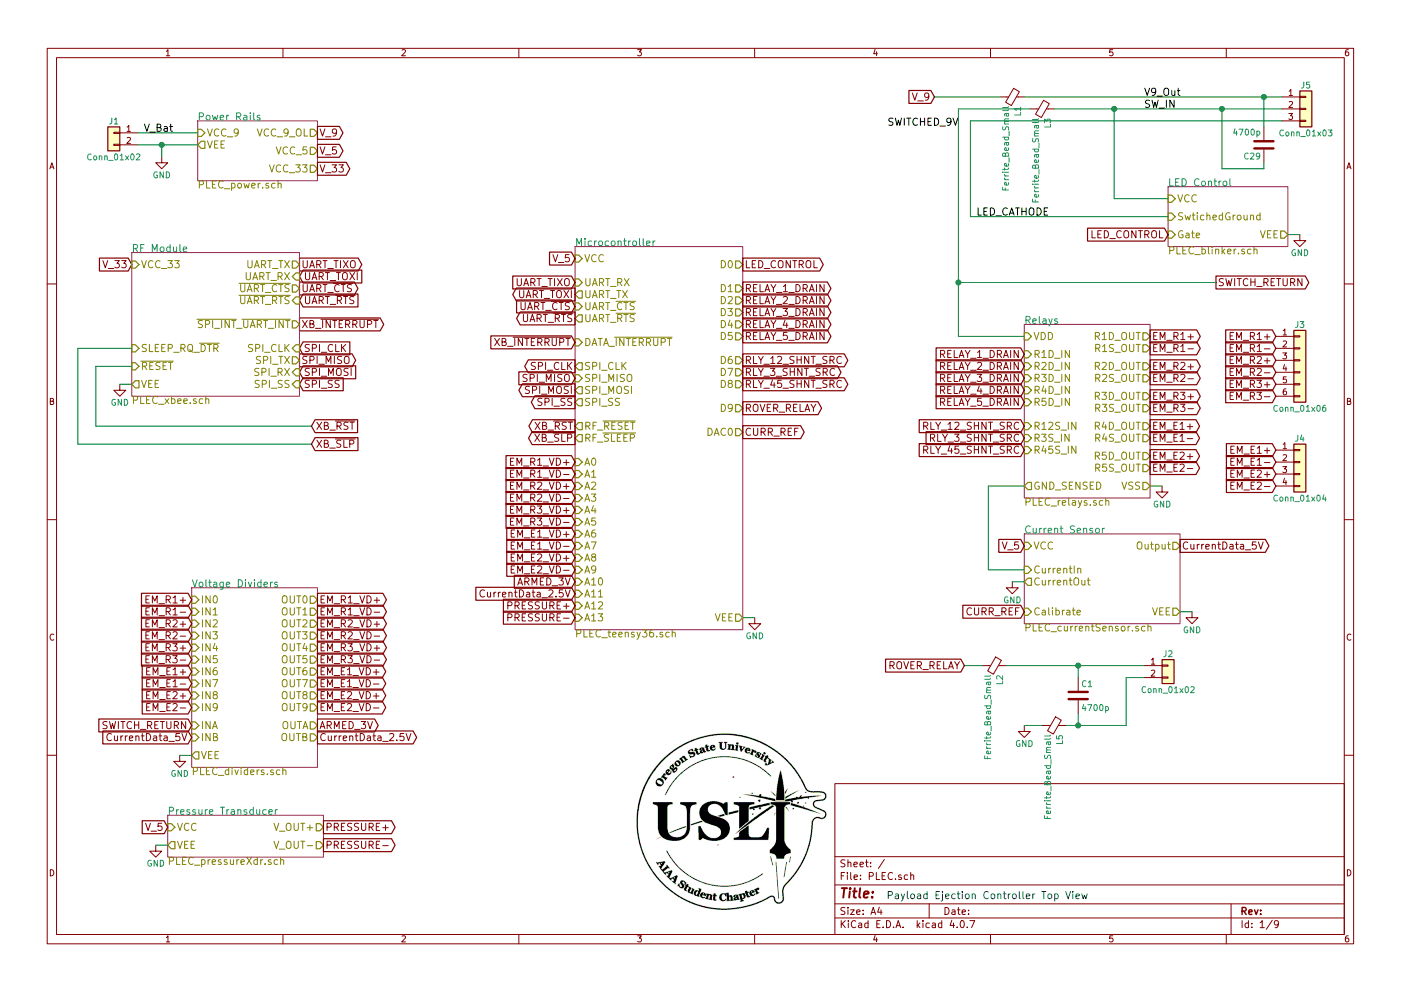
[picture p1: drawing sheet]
EESchema Schematic File Version 2
LIBS:power
LIBS:device
LIBS:switches
LIBS:relays
LIBS:motors
LIBS:transistors
LIBS:conn
LIBS:linear
LIBS:regul
LIBS:74xx
LIBS:cmos4000
LIBS:adc-dac
LIBS:memory
LIBS:xilinx
LIBS:microcontrollers
LIBS:dsp
LIBS:microchip
LIBS:analog_switches
LIBS:motorola
LIBS:texas
LIBS:intel
LIBS:audio
LIBS:interface
LIBS:digital-audio
LIBS:philips
LIBS:display
LIBS:cypress
LIBS:siliconi
LIBS:opto
LIBS:atmel
LIBS:contrib
LIBS:valves
LIBS:teensy
LIBS:XBP9B-DMST-002
LIBS:PLEC
LIBS:cap_470u
LIBS:PLEC-cache
EELAYER 25 0
EELAYER END
$Descr A4 11693 8268
encoding utf-8
Sheet 1 9
Title ""
Date ""
Rev ""
Comp ""
Comment1 ""
Comment2 ""
Comment3 ""
Comment4 ""
$EndDescr
$Sheet
S 1600 4900 1050 1500
U 5A71515B
F0 "Voltage Dividers" 60
F1 "PLEC_dividers.sch" 60
F2 "IN1" I L 1600 5100 60 
F3 "IN2" I L 1600 5200 60 
F4 "IN3" I L 1600 5300 60 
F5 "IN4" I L 1600 5400 60 
F6 "IN5" I L 1600 5500 60 
F7 "IN6" I L 1600 5600 60 
F8 "IN7" I L 1600 5700 60 
F9 "IN8" I L 1600 5800 60 
F10 "IN9" I L 1600 5900 60 
F11 "IN0" I L 1600 5000 60 
F12 "OUT0" O R 2650 5000 60 
F13 "OUT1" O R 2650 5100 60 
F14 "OUT2" O R 2650 5200 60 
F15 "OUT3" O R 2650 5300 60 
F16 "OUT4" O R 2650 5400 60 
F17 "OUT5" O R 2650 5500 60 
F18 "OUT6" O R 2650 5600 60 
F19 "OUT7" O R 2650 5700 60 
F20 "OUT8" O R 2650 5800 60 
F21 "OUT9" O R 2650 5900 60 
F22 "VEE" O L 1600 6300 60 
F23 "INA" I L 1600 6050 60 
F24 "OUTA" O R 2650 6050 60 
F25 "INB" I L 1600 6150 60 
F26 "OUTB" O R 2650 6150 60 
$EndSheet
$Sheet
S 1650 1000 1000 500 
U 5A71AC48
F0 "Power Rails" 60
F1 "PLEC_power.sch" 60
F2 "VCC_9" I L 1650 1100 60 
F3 "VCC_5" O R 2650 1250 60 
F4 "VEE" O L 1650 1200 60 
F5 "VCC_9_OL" O R 2650 1100 60 
F6 "VCC_33" O R 2650 1400 60 
$EndSheet
$Comp
L Conn_01x02 J1
U 1 1
P 950 1100
F 0 "J1" H 950 1200 50  0000 C CNN
F 1 "Conn_01x02" H 950 900 50  0000 C CNN
F 2 "PLEC:THT_TerminalBlock_2.5mm_2pos" H 950 1100 50  0001 C CNN
F 3 "" H 950 1100 50  0001 C CNN
	1    950  1100
	-1   0    0    -1  
$EndComp
$Comp
L Conn_01x03 J5
U 1 1
P 10900 900
F 0 "J5" H 10900 1100 50  0000 C CNN
F 1 "Conn_01x03" H 10900 700 50  0000 C CNN
F 2 "PLEC:THT_TerminalBlock_2.5mm_3pos" H 10900 900 50  0001 C CNN
F 3 "" H 10900 900 50  0001 C CNN
	1    10900 900 
	1    0    0    -1  
$EndComp
$Comp
L Conn_01x04 J4
U 1 1
P 10850 3850
F 0 "J4" H 10850 4050 50  0000 C CNN
F 1 "Conn_01x04" H 10850 3550 50  0000 C CNN
F 2 "PLEC:THT_TerminalBlock_2.5mm_4pos" H 10850 3850 50  0001 C CNN
F 3 "" H 10850 3850 50  0001 C CNN
	1    10850 3850
	1    0    0    -1  
$EndComp
$Comp
L Conn_01x06 J3
U 1 1
P 10850 3000
F 0 "J3" H 10850 3300 50  0000 C CNN
F 1 "Conn_01x06" H 10850 2600 50  0000 C CNN
F 2 "PLEC:THT_TerminalBlock_2.5mm_6pos" H 10850 3000 50  0001 C CNN
F 3 "" H 10850 3000 50  0001 C CNN
	1    10850 3000
	1    0    0    -1  
$EndComp
Text GLabel 2650 1250 2    60   Output ~ 0
V_5
Text GLabel 2650 1400 2    60   Output ~ 0
V_33
Text GLabel 1100 2200 0    60   Input ~ 0
V_33
Text GLabel 2650 1100 2    60   Output ~ 0
V_9
Text GLabel 7800 800  0    60   Input ~ 0
V_9
Text GLabel 10650 2800 0    60   Input ~ 0
EM_R1+
Text GLabel 10650 2900 0    60   Input ~ 0
EM_R1-
Text GLabel 10650 3000 0    60   Input ~ 0
EM_R2+
Text GLabel 10650 3100 0    60   Input ~ 0
EM_R2-
Text GLabel 10650 3200 0    60   Input ~ 0
EM_R3+
Text GLabel 10650 3300 0    60   Input ~ 0
EM_R3-
Text GLabel 10650 3750 0    60   Input ~ 0
EM_E1+
Text GLabel 10650 3850 0    60   Input ~ 0
EM_E1-
Text GLabel 10650 3950 0    60   Input ~ 0
EM_E2+
Text GLabel 10650 4050 0    60   Input ~ 0
EM_E2-
Text GLabel 1600 5000 0    60   Input ~ 0
EM_R1+
Text GLabel 1600 5100 0    60   Input ~ 0
EM_R1-
Text GLabel 1600 5200 0    60   Input ~ 0
EM_R2+
Text GLabel 1600 5300 0    60   Input ~ 0
EM_R2-
Text GLabel 1600 5400 0    60   Input ~ 0
EM_R3+
Text GLabel 1600 5500 0    60   Input ~ 0
EM_R3-
Text GLabel 1600 5600 0    60   Input ~ 0
EM_E1+
Text GLabel 1600 5700 0    60   Input ~ 0
EM_E1-
Text GLabel 1600 5800 0    60   Input ~ 0
EM_E2+
Text GLabel 1600 5900 0    60   Input ~ 0
EM_E2-
Text GLabel 2650 5000 2    60   Output ~ 0
EM_R1_VD+
Text GLabel 2650 5100 2    60   Output ~ 0
EM_R1_VD-
Text GLabel 2650 5200 2    60   Output ~ 0
EM_R2_VD+
Text GLabel 2650 5300 2    60   Output ~ 0
EM_R2_VD-
Text GLabel 2650 5400 2    60   Output ~ 0
EM_R3_VD+
Text GLabel 2650 5500 2    60   Output ~ 0
EM_R3_VD-
Text GLabel 2650 5600 2    60   Output ~ 0
EM_E1_VD+
Text GLabel 2650 5700 2    60   Output ~ 0
EM_E1_VD-
Text GLabel 2650 5800 2    60   Output ~ 0
EM_E2_VD+
Text GLabel 2650 5900 2    60   Output ~ 0
EM_E2_VD-
Text GLabel 2500 2200 2    60   Output ~ 0
UART_TIXO
Text GLabel 2500 2400 2    60   Output ~ 0
UART_~CTS
Text GLabel 2500 2700 2    60   Output ~ 0
XB_~INTERRUPT
Text GLabel 2500 3000 2    60   Output ~ 0
SPI_MISO
Text GLabel 2600 3700 2    60   Input ~ 0
XB_~SLP
Text GLabel 2600 3550 2    60   Input ~ 0
XB_~RST
Text GLabel 2500 3200 2    60   Input ~ 0
SPI_SS
Text GLabel 2500 3100 2    60   Input ~ 0
SPI_MOSI
Text GLabel 2500 2900 2    60   Input ~ 0
SPI_CLK
Text GLabel 2500 2500 2    60   Input ~ 0
UART_~RTS
Text GLabel 2500 2300 2    60   Input ~ 0
UART_TOXI
$Sheet
S 8550 2700 1050 1450
U 5A746317
F0 "Relays" 60
F1 "PLEC_relays.sch" 60
F2 "VDD" I L 8550 2800 60 
F3 "R1D_IN" I L 8550 2950 60 
F4 "R2D_IN" I L 8550 3050 60 
F5 "R3D_IN" I L 8550 3150 60 
F6 "R4D_IN" I L 8550 3250 60 
F7 "R5D_IN" I L 8550 3350 60 
F8 "R12S_IN" I L 8550 3550 60 
F9 "R3S_IN" I L 8550 3650 60 
F10 "R45S_IN" I L 8550 3750 60 
F11 "R1D_OUT" O R 9600 2800 60 
F12 "R1S_OUT" O R 9600 2900 60 
F13 "R2D_OUT" O R 9600 3050 60 
F14 "R2S_OUT" O R 9600 3150 60 
F15 "R3D_OUT" O R 9600 3300 60 
F16 "R3S_OUT" O R 9600 3400 60 
F17 "R4D_OUT" O R 9600 3550 60 
F18 "R4S_OUT" O R 9600 3650 60 
F19 "R5D_OUT" O R 9600 3800 60 
F20 "R5S_OUT" O R 9600 3900 60 
F21 "VSS" O R 9600 4050 60 
F22 "GND_SENSED" O L 8550 4050 60 
$EndSheet
Text GLabel 9600 2800 2    60   Output ~ 0
EM_R1+
Text GLabel 9600 2900 2    60   Output ~ 0
EM_R1-
Text GLabel 9600 3050 2    60   Output ~ 0
EM_R2+
Text GLabel 9600 3150 2    60   Output ~ 0
EM_R2-
Text GLabel 9600 3300 2    60   Output ~ 0
EM_R3+
Text GLabel 9600 3400 2    60   Output ~ 0
EM_R3-
Text GLabel 9600 3550 2    60   Output ~ 0
EM_E1+
Text GLabel 9600 3650 2    60   Output ~ 0
EM_E1-
Text GLabel 9600 3800 2    60   Output ~ 0
EM_E2+
Text GLabel 9600 3900 2    60   Output ~ 0
EM_E2-
$Comp
L GND #PWR01
U 1 1
P 1000 3200
F 0 "#PWR01" H 1000 2950 50  0001 C CNN
F 1 "GND" H 1000 3050 50  0000 C CNN
F 2 "" H 1000 3200 50  0001 C CNN
F 3 "" H 1000 3200 50  0001 C CNN
	1    1000 3200
	1    0    0    -1  
$EndComp
$Comp
L GND #PWR02
U 1 1
P 1500 6300
F 0 "#PWR02" H 1500 6050 50  0001 C CNN
F 1 "GND" H 1500 6150 50  0000 C CNN
F 2 "" H 1500 6300 50  0001 C CNN
F 3 "" H 1500 6300 50  0001 C CNN
	1    1500 6300
	1    0    0    -1  
$EndComp
$Comp
L GND #PWR03
U 1 1
P 1350 1300
F 0 "#PWR03" H 1350 1050 50  0001 C CNN
F 1 "GND" H 1350 1150 50  0000 C CNN
F 2 "" H 1350 1300 50  0001 C CNN
F 3 "" H 1350 1300 50  0001 C CNN
	1    1350 1300
	1    0    0    -1  
$EndComp
$Sheet
S 8550 4450 1300 750 
U 5A75C684
F0 "Current Sensor" 60
F1 "PLEC_currentSensor.sch" 60
F2 "VCC" I L 8550 4550 60 
F3 "Output" O R 9850 4550 60 
F4 "CurrentIn" I L 8550 4750 60 
F5 "VEE" O R 9850 5100 60 
F6 "CurrentOut" O L 8550 4850 60 
F7 "Calibrate" I L 8550 5100 60 
$EndSheet
$Comp
L GND #PWR04
U 1 1
P 9950 5100
F 0 "#PWR04" H 9950 4850 50  0001 C CNN
F 1 "GND" H 9950 4950 50  0000 C CNN
F 2 "" H 9950 5100 50  0001 C CNN
F 3 "" H 9950 5100 50  0001 C CNN
	1    9950 5100
	1    0    0    -1  
$EndComp
Text GLabel 8550 4550 0    60   Input ~ 0
V_5
Text GLabel 9850 4550 2    60   Output ~ 0
CurrentData_5V
Text GLabel 1600 6050 0    60   Input ~ 0
SWITCH_RETURN
Text GLabel 2650 6050 2    60   Output ~ 0
ARMED_3V
Text GLabel 8550 3050 0    60   Input ~ 0
RELAY_2_DRAIN
Text GLabel 8550 2950 0    60   Input ~ 0
RELAY_1_DRAIN
Text GLabel 8550 3150 0    60   Input ~ 0
RELAY_3_DRAIN
Text GLabel 8550 3250 0    60   Input ~ 0
RELAY_4_DRAIN
Text GLabel 8550 3350 0    60   Input ~ 0
RELAY_5_DRAIN
Text GLabel 8550 3550 0    60   Input ~ 0
RLY_12_SHNT_SRC
Text GLabel 8550 3650 0    60   Input ~ 0
RLY_3_SHNT_SRC
Text GLabel 8550 3750 0    60   Input ~ 0
RLY_45_SHNT_SRC
Wire Wire Line
	1150 1200 1650 1200
Wire Wire Line
	1150 1100 1650 1100
Wire Wire Line
	1000 3200 1100 3200
Wire Wire Line
	1500 6300 1600 6300
Connection ~ 1350 1200
Wire Wire Line
	1350 1300 1350 1200
Wire Wire Line
	8550 4050 8250 4050
Wire Wire Line
	9850 5100 9950 5100
Wire Wire Line
	8250 4050 8250 4750
Wire Wire Line
	8250 4750 8550 4750
$Comp
L GND #PWR05
U 1 1
P 8450 4850
F 0 "#PWR05" H 8450 4600 50  0001 C CNN
F 1 "GND" H 8450 4700 50  0000 C CNN
F 2 "" H 8450 4850 50  0001 C CNN
F 3 "" H 8450 4850 50  0001 C CNN
	1    8450 4850
	-1   0    0    -1  
$EndComp
Wire Wire Line
	8550 4850 8450 4850
Text GLabel 1600 6150 0    60   Input ~ 0
CurrentData_5V
Text GLabel 2650 6150 2    60   Output ~ 0
CurrentData_2.5V
Text GLabel 8550 5100 0    60   Input ~ 0
CURR_REF
$Sheet
S 9750 1550 1000 500 
U 5A751D08
F0 "LED Control" 60
F1 "PLEC_blinker.sch" 60
F2 "VEE" O R 10750 1950 60 
F3 "VCC" I L 9750 1650 60 
F4 "Gate" I L 9750 1950 60 
F5 "SwtichedGround" I L 9750 1800 60 
$EndSheet
$Comp
L GND #PWR06
U 1 1
P 10850 1950
F 0 "#PWR06" H 10850 1700 50  0001 C CNN
F 1 "GND" H 10850 1800 50  0000 C CNN
F 2 "" H 10850 1950 50  0001 C CNN
F 3 "" H 10850 1950 50  0001 C CNN
	1    10850 1950
	1    0    0    -1  
$EndComp
Wire Wire Line
	10750 1950 10850 1950
Text GLabel 9750 1950 0    60   Input ~ 0
LED_CONTROL
$Comp
L Conn_01x02 J2
U 1 1
P 9750 5550
F 0 "J2" H 9750 5650 50  0000 C CNN
F 1 "Conn_01x02" H 9750 5350 50  0000 C CNN
F 2 "PLEC:THT_TerminalBlock_2.5mm_2pos" H 9750 5550 50  0001 C CNN
F 3 "" H 9750 5550 50  0001 C CNN
	1    9750 5550
	1    0    0    -1  
$EndComp
$Comp
L GND #PWR07
U 1 1
P 8550 6050
F 0 "#PWR07" H 8550 5800 50  0001 C CNN
F 1 "GND" H 8550 5900 50  0000 C CNN
F 2 "" H 8550 6050 50  0001 C CNN
F 3 "" H 8550 6050 50  0001 C CNN
	1    8550 6050
	-1   0    0    -1  
$EndComp
Text GLabel 8050 5550 0    60   Input ~ 0
ROVER_RELAY
$Sheet
S 1100 2100 1400 1200
U 5A71BFC6
F0 "RF Module" 60
F1 "PLEC_xbee.sch" 60
F2 "VCC_33" I L 1100 2200 60 
F3 "UART_TX" O R 2500 2200 60 
F4 "UART_RX" I R 2500 2300 60 
F5 "SPI_TX" O R 2500 3000 60 
F6 "SPI_RX" I R 2500 3100 60 
F7 "SPI_SS" I R 2500 3200 60 
F8 "SPI_CLK" I R 2500 2900 60 
F9 "VEE" O L 1100 3200 60 
F10 "~RESET" I L 1100 3050 60 
F11 "SLEEP_RQ_~DTR" I L 1100 2900 60 
F12 "~UART_CTS" O R 2500 2400 60 
F13 "~UART_RTS" I R 2500 2500 60 
F14 "~SPI_INT~_~UART_INT" O R 2500 2700 60 
$EndSheet
$Sheet
S 1400 6800 1300 350 
U 5A76BB86
F0 "Pressure Transducer" 60
F1 "PLEC_pressureXdr.sch" 60
F2 "VCC" I L 1400 6900 60 
F3 "VEE" O L 1400 7050 60 
F4 "V_OUT-" O R 2700 7050 60 
F5 "V_OUT+" O R 2700 6900 60 
$EndSheet
Text GLabel 1400 6900 0    60   Input ~ 0
V_5
$Comp
L GND #PWR08
U 1 1
P 1300 7050
F 0 "#PWR08" H 1300 6800 50  0001 C CNN
F 1 "GND" H 1300 6900 50  0000 C CNN
F 2 "" H 1300 7050 50  0001 C CNN
F 3 "" H 1300 7050 50  0001 C CNN
	1    1300 7050
	1    0    0    -1  
$EndComp
Wire Wire Line
	1300 7050 1400 7050
Text GLabel 2700 6900 2    60   Output ~ 0
PRESSURE+
Text GLabel 2700 7050 2    60   Output ~ 0
PRESSURE-
Wire Wire Line
	8000 2800 8550 2800
Wire Wire Line
	8000 900  8000 2800
Text Label 8000 1050 2    60   ~ 0
SWITCHED_9V
Wire Wire Line
	8100 1000 8100 1800
Wire Wire Line
	8100 1800 9750 1800
Text Label 8150 1800 0    60   ~ 0
LED_CATHODE
Text GLabel 10150 2350 2    60   Output ~ 0
SWITCH_RETURN
Wire Wire Line
	10150 2350 8000 2350
Connection ~ 8000 2350
Wire Wire Line
	1100 3050 800  3050
Wire Wire Line
	800  3050 800  3550
Wire Wire Line
	800  3550 2600 3550
Wire Wire Line
	1100 2900 650  2900
Wire Wire Line
	650  2900 650  3700
Wire Wire Line
	650  3700 2600 3700
$Sheet
S 4800 2050 1400 3200
U 5A7803D4
F0 "Microcontroller" 60
F1 "PLEC_teensy36.sch" 60
F2 "UART_RX" I L 4800 2350 60 
F3 "UART_TX" O L 4800 2450 60 
F4 "UART_~CTS" I L 4800 2550 60 
F5 "UART_~RTS" O L 4800 2650 60 
F6 "DATA_~INTERRUPT" I L 4800 2850 60 
F7 "SPI_CLK" O L 4800 3050 60 
F8 "SPI_MISO" I L 4800 3150 60 
F9 "SPI_MOSI" O L 4800 3250 60 
F10 "SPI_SS" O L 4800 3350 60 
F11 "RF_~RESET" O L 4800 3550 60 
F12 "RF_~SLEEP" O L 4800 3650 60 
F13 "A0" I L 4800 3850 60 
F14 "A1" I L 4800 3950 60 
F15 "A2" I L 4800 4050 60 
F16 "A3" I L 4800 4150 60 
F17 "A4" I L 4800 4250 60 
F18 "A5" I L 4800 4350 60 
F19 "A6" I L 4800 4450 60 
F20 "A7" I L 4800 4550 60 
F21 "A8" I L 4800 4650 60 
F22 "A9" I L 4800 4750 60 
F23 "A10" I L 4800 4850 60 
F24 "A11" I L 4800 4950 60 
F25 "A12" I L 4800 5050 60 
F26 "VCC" I L 4800 2150 60 
F27 "A13" I L 4800 5150 60 
F28 "D0" O R 6200 2200 60 
F29 "D1" O R 6200 2400 60 
F30 "D2" O R 6200 2500 60 
F31 "D3" O R 6200 2600 60 
F32 "D4" O R 6200 2700 60 
F33 "D5" O R 6200 2800 60 
F34 "D6" O R 6200 3000 60 
F35 "D7" O R 6200 3100 60 
F36 "D8" O R 6200 3200 60 
F37 "DAC0" O R 6200 3600 60 
F38 "D9" O R 6200 3400 60 
F39 "VEE" O R 6200 5150 60 
$EndSheet
Text GLabel 4800 2350 0    60   Input ~ 0
UART_TIXO
Text GLabel 4800 2550 0    60   Input ~ 0
UART_~CTS
Text GLabel 4800 2850 0    60   Input ~ 0
XB_~INTERRUPT
Text GLabel 4800 3150 0    60   Input ~ 0
SPI_MISO
Text GLabel 4800 3650 0    60   Output ~ 0
XB_~SLP
Text GLabel 4800 3550 0    60   Output ~ 0
XB_~RST
Text GLabel 4800 3350 0    60   Output ~ 0
SPI_SS
Text GLabel 4800 3250 0    60   Output ~ 0
SPI_MOSI
Text GLabel 4800 3050 0    60   Output ~ 0
SPI_CLK
Text GLabel 4800 2650 0    60   Output ~ 0
UART_~RTS
Text GLabel 4800 2450 0    60   Output ~ 0
UART_TOXI
Text GLabel 4800 2150 0    60   Input ~ 0
V_5
Text GLabel 4800 3850 0    60   Input ~ 0
EM_R1_VD+
Text GLabel 4800 3950 0    60   Input ~ 0
EM_R1_VD-
Text GLabel 4800 4050 0    60   Input ~ 0
EM_R2_VD+
Text GLabel 4800 4150 0    60   Input ~ 0
EM_R2_VD-
Text GLabel 4800 4250 0    60   Input ~ 0
EM_R3_VD+
Text GLabel 4800 4350 0    60   Input ~ 0
EM_R3_VD-
Text GLabel 4800 4450 0    60   Input ~ 0
EM_E1_VD+
Text GLabel 4800 4550 0    60   Input ~ 0
EM_E1_VD-
Text GLabel 4800 4650 0    60   Input ~ 0
EM_E2_VD+
Text GLabel 4800 4750 0    60   Input ~ 0
EM_E2_VD-
Text GLabel 4800 4850 0    60   Input ~ 0
ARMED_3V
Text GLabel 4800 4950 0    60   Input ~ 0
CurrentData_2.5V
Text GLabel 4800 5050 0    60   Input ~ 0
PRESSURE+
Text GLabel 4800 5150 0    60   Input ~ 0
PRESSURE-
Text GLabel 6200 2200 2    60   Output ~ 0
LED_CONTROL
Text GLabel 6200 2500 2    60   Output ~ 0
RELAY_2_DRAIN
Text GLabel 6200 2400 2    60   Output ~ 0
RELAY_1_DRAIN
Text GLabel 6200 2600 2    60   Output ~ 0
RELAY_3_DRAIN
Text GLabel 6200 2700 2    60   Output ~ 0
RELAY_4_DRAIN
Text GLabel 6200 2800 2    60   Output ~ 0
RELAY_5_DRAIN
Text GLabel 6200 3000 2    60   Output ~ 0
RLY_12_SHNT_SRC
Text GLabel 6200 3100 2    60   Output ~ 0
RLY_3_SHNT_SRC
Text GLabel 6200 3200 2    60   Output ~ 0
RLY_45_SHNT_SRC
Text GLabel 6200 3600 2    60   Output ~ 0
CURR_REF
Text GLabel 6200 3400 2    60   Output ~ 0
ROVER_RELAY
$Comp
L GND #PWR09
U 1 1
P 9700 4050
F 0 "#PWR09" H 9700 3800 50  0001 C CNN
F 1 "GND" H 9700 3900 50  0000 C CNN
F 2 "" H 9700 4050 50  0001 C CNN
F 3 "" H 9700 4050 50  0001 C CNN
	1    9700 4050
	1    0    0    -1  
$EndComp
Wire Wire Line
	9600 4050 9700 4050
$Comp
L Ferrite_Bead_Small L1
U 1 1
P 8450 800
F 0 "L1" H 8525 850 50  0000 L CNN
F 1 "Ferrite_Bead_Small" H 8525 750 50  0000 L CNN
F 2 "Inductors_THT:L_Axial_L7.0mm_D3.3mm_P5.08mm_Vertical_Fastron_MICC" V 8380 800 50  0001 C CNN
F 3 "" H 8450 800 50  0001 C CNN
	1    8450 800 
	0    1    1    0   
$EndComp
$Comp
L Ferrite_Bead_Small L3
U 1 1
P 8700 900
F 0 "L3" H 8775 950 50  0000 L CNN
F 1 "Ferrite_Bead_Small" H 8775 850 50  0000 L CNN
F 2 "Inductors_THT:L_Axial_L7.0mm_D3.3mm_P5.08mm_Vertical_Fastron_MICC" V 8630 900 50  0001 C CNN
F 3 "" H 8700 900 50  0001 C CNN
	1    8700 900 
	0    1    1    0   
$EndComp
Wire Wire Line
	8350 800  7800 800 
Wire Wire Line
	8600 900  8000 900 
Wire Wire Line
	8800 900  10700 900 
Wire Wire Line
	8550 800  10700 800 
Wire Wire Line
	8100 1000 10700 1000
$Comp
L C C1
U 1 1
P 9000 5800
F 0 "C1" H 9025 5900 50  0000 L CNN
F 1 "4700p" H 9025 5700 50  0000 L CNN
F 2 "PLEC:THTt_100Px150Lx100Wx183H_4700p" H 9038 5650 50  0001 C CNN
F 3 "" H 9000 5800 50  0001 C CNN
	1    9000 5800
	1    0    0    -1  
$EndComp
Connection ~ 9000 5550
$Comp
L Ferrite_Bead_Small L2
U 1 1
P 8300 5550
F 0 "L2" H 8375 5600 50  0000 L CNN
F 1 "Ferrite_Bead_Small" H 8375 5500 50  0000 L CNN
F 2 "Inductors_THT:L_Axial_L7.0mm_D3.3mm_P5.08mm_Vertical_Fastron_MICC" V 8230 5550 50  0001 C CNN
F 3 "" H 8300 5550 50  0001 C CNN
	1    8300 5550
	0    1    1    0   
$EndComp
Wire Wire Line
	8400 5550 9550 5550
$Comp
L Ferrite_Bead_Small L5
U 1 1
P 8800 6050
F 0 "L5" H 8875 6100 50  0000 L CNN
F 1 "Ferrite_Bead_Small" H 8875 6000 50  0000 L CNN
F 2 "Inductors_THT:L_Axial_L7.0mm_D3.3mm_P5.08mm_Vertical_Fastron_MICC" V 8730 6050 50  0001 C CNN
F 3 "" H 8800 6050 50  0001 C CNN
	1    8800 6050
	0    1    1    0   
$EndComp
Wire Wire Line
	8700 6050 8550 6050
Wire Wire Line
	8050 5550 8200 5550
Wire Wire Line
	9000 5650 9000 5550
Text Label 1200 1100 0    60   ~ 0
V_Bat
Text Label 9550 800  0    60   ~ 0
V9_Out
Text Label 9550 900  0    60   ~ 0
SW_IN
Wire Wire Line
	9750 1650 9300 1650
Wire Wire Line
	9300 1650 9300 900 
Connection ~ 9300 900 
Wire Wire Line
	9550 5650 9400 5650
Wire Wire Line
	9400 5650 9400 6050
Wire Wire Line
	9400 6050 8900 6050
Wire Wire Line
	9000 5950 9000 6050
Connection ~ 9000 6050
$Comp
L GND #PWR010
U 1 1
P 6300 5150
F 0 "#PWR010" H 6300 4900 50  0001 C CNN
F 1 "GND" H 6300 5000 50  0000 C CNN
F 2 "" H 6300 5150 50  0001 C CNN
F 3 "" H 6300 5150 50  0001 C CNN
	1    6300 5150
	1    0    0    -1  
$EndComp
Wire Wire Line
	6200 5150 6300 5150
$Comp
L C C29
U 1 1
P 10550 1200
F 0 "C29" H 10575 1300 50  0000 L CNN
F 1 "4700p" H 10575 1100 50  0000 L CNN
F 2 "PLEC:THTt_100Px150Lx100Wx183H_4700p" H 10588 1050 50  0001 C CNN
F 3 "" H 10550 1200 50  0001 C CNN
	1    10550 1200
	-1   0    0    1   
$EndComp
Wire Wire Line
	10200 900  10200 1400
Connection ~ 10200 900 
Wire Wire Line
	10550 800  10550 1050
Connection ~ 10550 800 
Wire Wire Line
	10550 1350 10550 1400
Wire Wire Line
	10550 1400 10200 1400
Text Notes 7400 7500 0    60   ~ 0
Payload Ejection Controller Top View
$EndSCHEMATC
